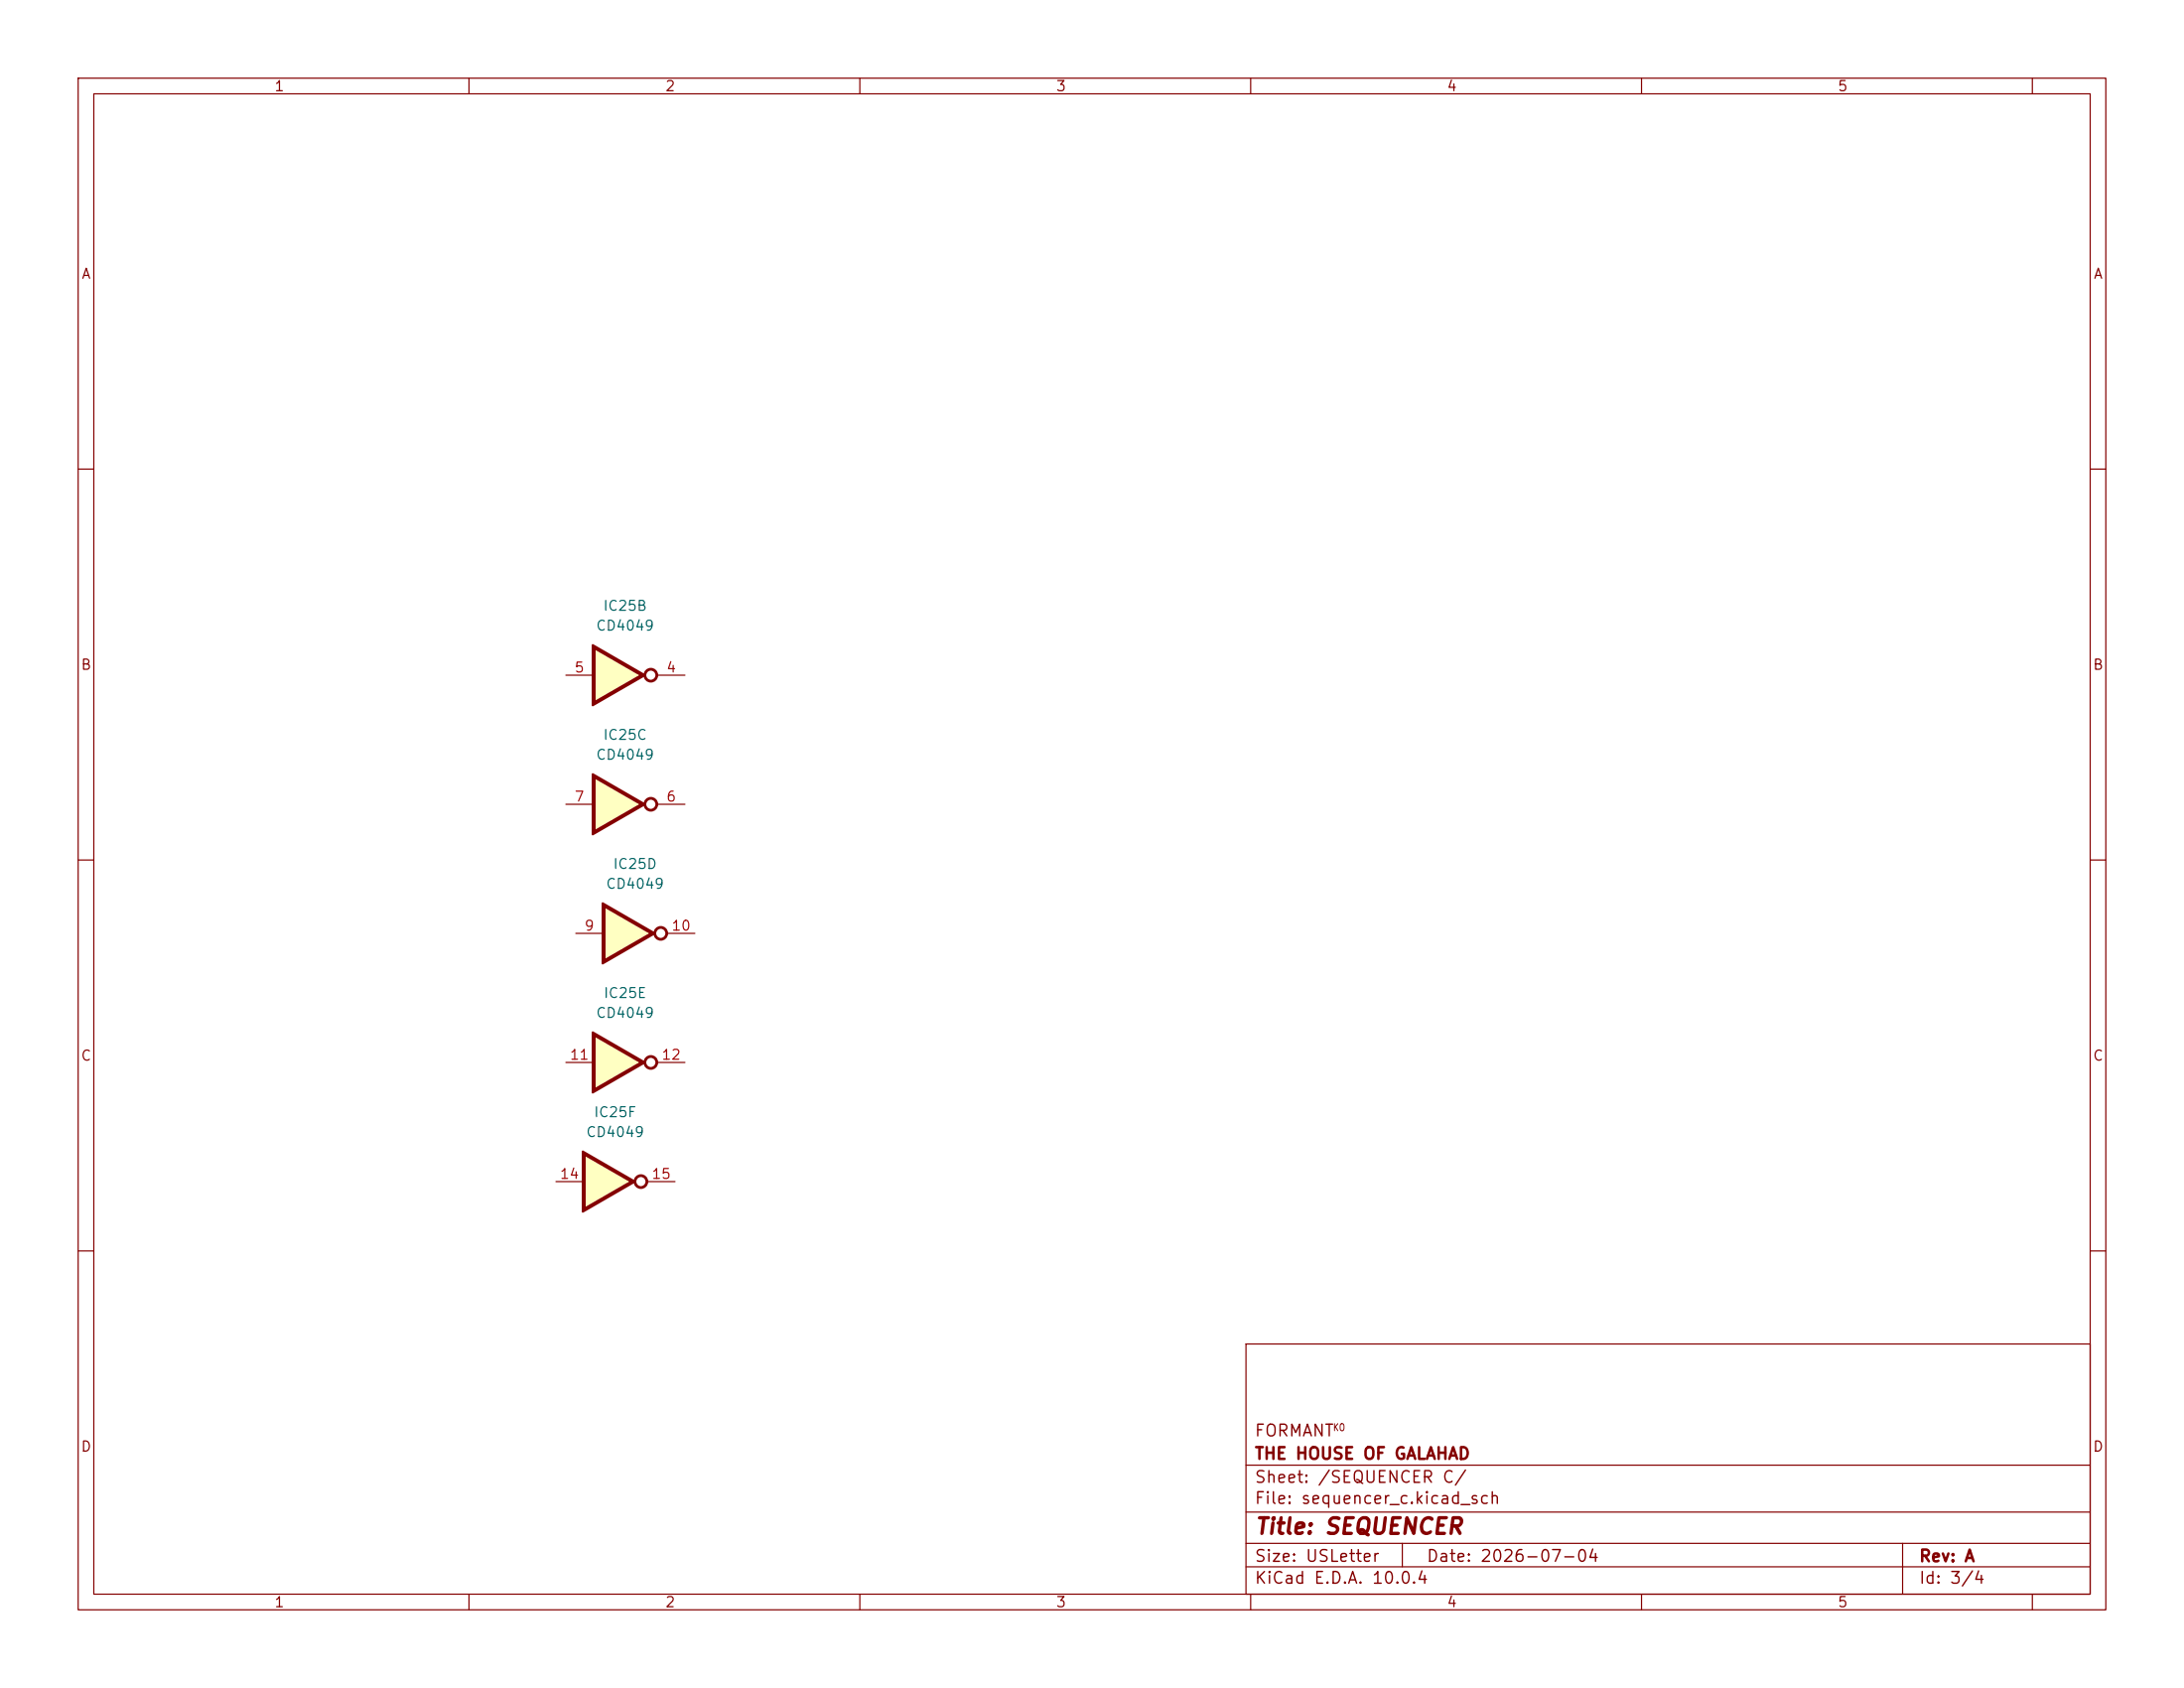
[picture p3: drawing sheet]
<svg xmlns="http://www.w3.org/2000/svg" width="279mm" height="216mm" viewBox="0 0 279 216" stroke-linecap="round" stroke-linejoin="round" font-family="sans-serif">
<g fill="none" stroke="#840000" stroke-width=".15">
<path d="M10 10h259.4v195.9h-259.4zM12 12h255.4v191.9h-255.4zM60 10v2M110 10v2M160 10v2M210 10v2M260 10v2M10 60h2M267.4 60h2M10 110h2M267.4 110h2M10 160h2"/>
<path d="M159.4 171.9h108v32h-108zM267.4 160h2M159.4 197.4h108M159.4 193.4h108M159.4 187.4h108M179.4 197.4v3M243.4 197.4v6.5M60 203.9v2M110 203.9v2M159.4 200.4h108M160 203.9v2M210 203.9v2"/>
<path d="M260 203.9v2"/>
</g>
<path d="M75.9 132.3l6.3 3.6-6.3 3.6z" fill="#ffffc2"/>
<path d="M75.8 132l6.7 3.9h-.5l-5.9-3.4v6.8l5.9-3.4h.5l-6.7 3.9z" fill="#840000" stroke="#840000" stroke-width=".25"/>
<circle cx="83.3" cy="135.9" r=".76" fill="none" stroke="#840000" stroke-width=".36"/>
<path d="M72.4 135.9h3.4M84.1 135.9h3.5" fill="none" stroke="#840000" stroke-width=".15"/>
<path d="M74.7 147.5l6.3 3.6-6.3 3.7z" fill="#ffffc2"/>
<path d="M74.5 147.3l6.7 3.8h-.5l-5.9-3.4v6.9l5.9-3.5h.5l-6.7 3.9z" fill="#840000" stroke="#840000" stroke-width=".25"/>
<circle cx="82" cy="151.1" r=".76" fill="none" stroke="#840000" stroke-width=".36"/>
<path d="M71.1 151.1h3.4M82.8 151.1h3.6" fill="none" stroke="#840000" stroke-width=".15"/>
<path d="M75.9 82.7l6.3 3.7-6.3 3.6z" fill="#ffffc2"/>
<path d="M75.8 82.5l6.7 3.9h-.5l-5.9-3.5v6.9l5.9-3.4h.5l-6.7 3.8z" fill="#840000" stroke="#840000" stroke-width=".25"/>
<circle cx="83.3" cy="86.4" r=".76" fill="none" stroke="#840000" stroke-width=".36"/>
<path d="M72.4 86.4h3.4M84.1 86.4h3.5" fill="none" stroke="#840000" stroke-width=".15"/>
<path d="M75.9 99.2l6.3 3.7-6.3 3.6z" fill="#ffffc2"/>
<path d="M75.8 99l6.7 3.9h-.5l-5.9-3.5v6.9l5.9-3.4h.5l-6.7 3.8z" fill="#840000" stroke="#840000" stroke-width=".25"/>
<circle cx="83.3" cy="102.9" r=".76" fill="none" stroke="#840000" stroke-width=".36"/>
<path d="M72.4 102.9h3.4M84.1 102.9h3.5" fill="none" stroke="#840000" stroke-width=".15"/>
<path d="M77.2 115.7l6.3 3.7-6.3 3.6z" fill="#ffffc2"/>
<path d="M77.1 115.5l6.7 3.9h-.5l-6-3.4v6.8l6-3.4h.5l-6.7 3.8z" fill="#840000" stroke="#840000" stroke-width=".25"/>
<circle cx="84.5" cy="119.4" r=".76" fill="none" stroke="#840000" stroke-width=".36"/>
<path d="M73.7 119.4h3.4M85.3 119.4h3.6" fill="none" stroke="#840000" stroke-width=".15"/>
<text font-size="2" fill="#840000" x="160.4" y="196.7">Title: SEQUENCER</text>
<g font-size="1.5" fill="#840000">
<text x="160.4" y="184.1">FORMANT</text>
<text x="160.4" y="190">Sheet: /SEQUENCER C/</text>
<text x="160.4" y="187">THE HOUSE OF GALAHAD</text>
<text x="160.4" y="192.7">File: sequencer_c.kicad_sch</text>
<text x="160.4" y="202.9">KiCad E.D.A. 10.0.4</text>
<text x="160.4" y="200.1">Size: USLetter</text>
<text x="182.4" y="200.1">Date: 2026-07-04</text>
<text x="245.4" y="200.1">Rev: A</text>
<text x="245.4" y="202.9">Id: 3/4</text>
</g>
<g font-size="1.3" fill="#840000">
<text x="35" y="12">1</text>
<text x="85" y="12">2</text>
<text x="135" y="12">3</text>
<text x="185" y="12">4</text>
<text x="235" y="12">5</text>
<text x="10.3" y="36">A</text>
<text x="267.7" y="36">A</text>
<text x="10.3" y="86">B</text>
<text x="267.7" y="86">B</text>
<text x="10.3" y="136">C</text>
<text x="267.7" y="136">C</text>
<text x="10.3" y="186">D</text>
<text x="267.7" y="186">D</text>
<text x="35" y="205.9">1</text>
<text x="85" y="205.9">2</text>
<text x="135" y="205.9">3</text>
<text x="185" y="205.9">4</text>
<text x="235" y="205.9">5</text>
</g>
<g font-size="1.3" fill="#006464">
<text x="76.2" y="81">CD4049</text>
<text x="77.1" y="78.4">IC25B</text>
<text x="77.1" y="95">IC25C</text>
<text x="76.2" y="97.5">CD4049</text>
<text x="78.3" y="111.5">IC25D</text>
<text x="77.4" y="114">CD4049</text>
<text x="76.2" y="130.5">CD4049</text>
<text x="77.1" y="128">IC25E</text>
<text x="75.9" y="143.2">IC25F</text>
<text x="74.9" y="145.8">CD4049</text>
</g>
<g font-size="1.3" fill="#a90000">
<text x="73.4" y="86.3">5</text>
<text x="85.1" y="86.3">4</text>
<text x="73.4" y="102.8">7</text>
<text x="85.1" y="102.8">6</text>
<text x="74.7" y="119.4">9</text>
<text x="85.8" y="119.4">10</text>
<text x="72.8" y="135.9">11</text>
<text x="84.5" y="135.9">12</text>
<text x="71.5" y="151.1">14</text>
<text x="83.3" y="151.1">15</text>
</g>
<text font-size=".9" fill="#840000" x="170.5" y="183.3">KO</text>
</svg>
